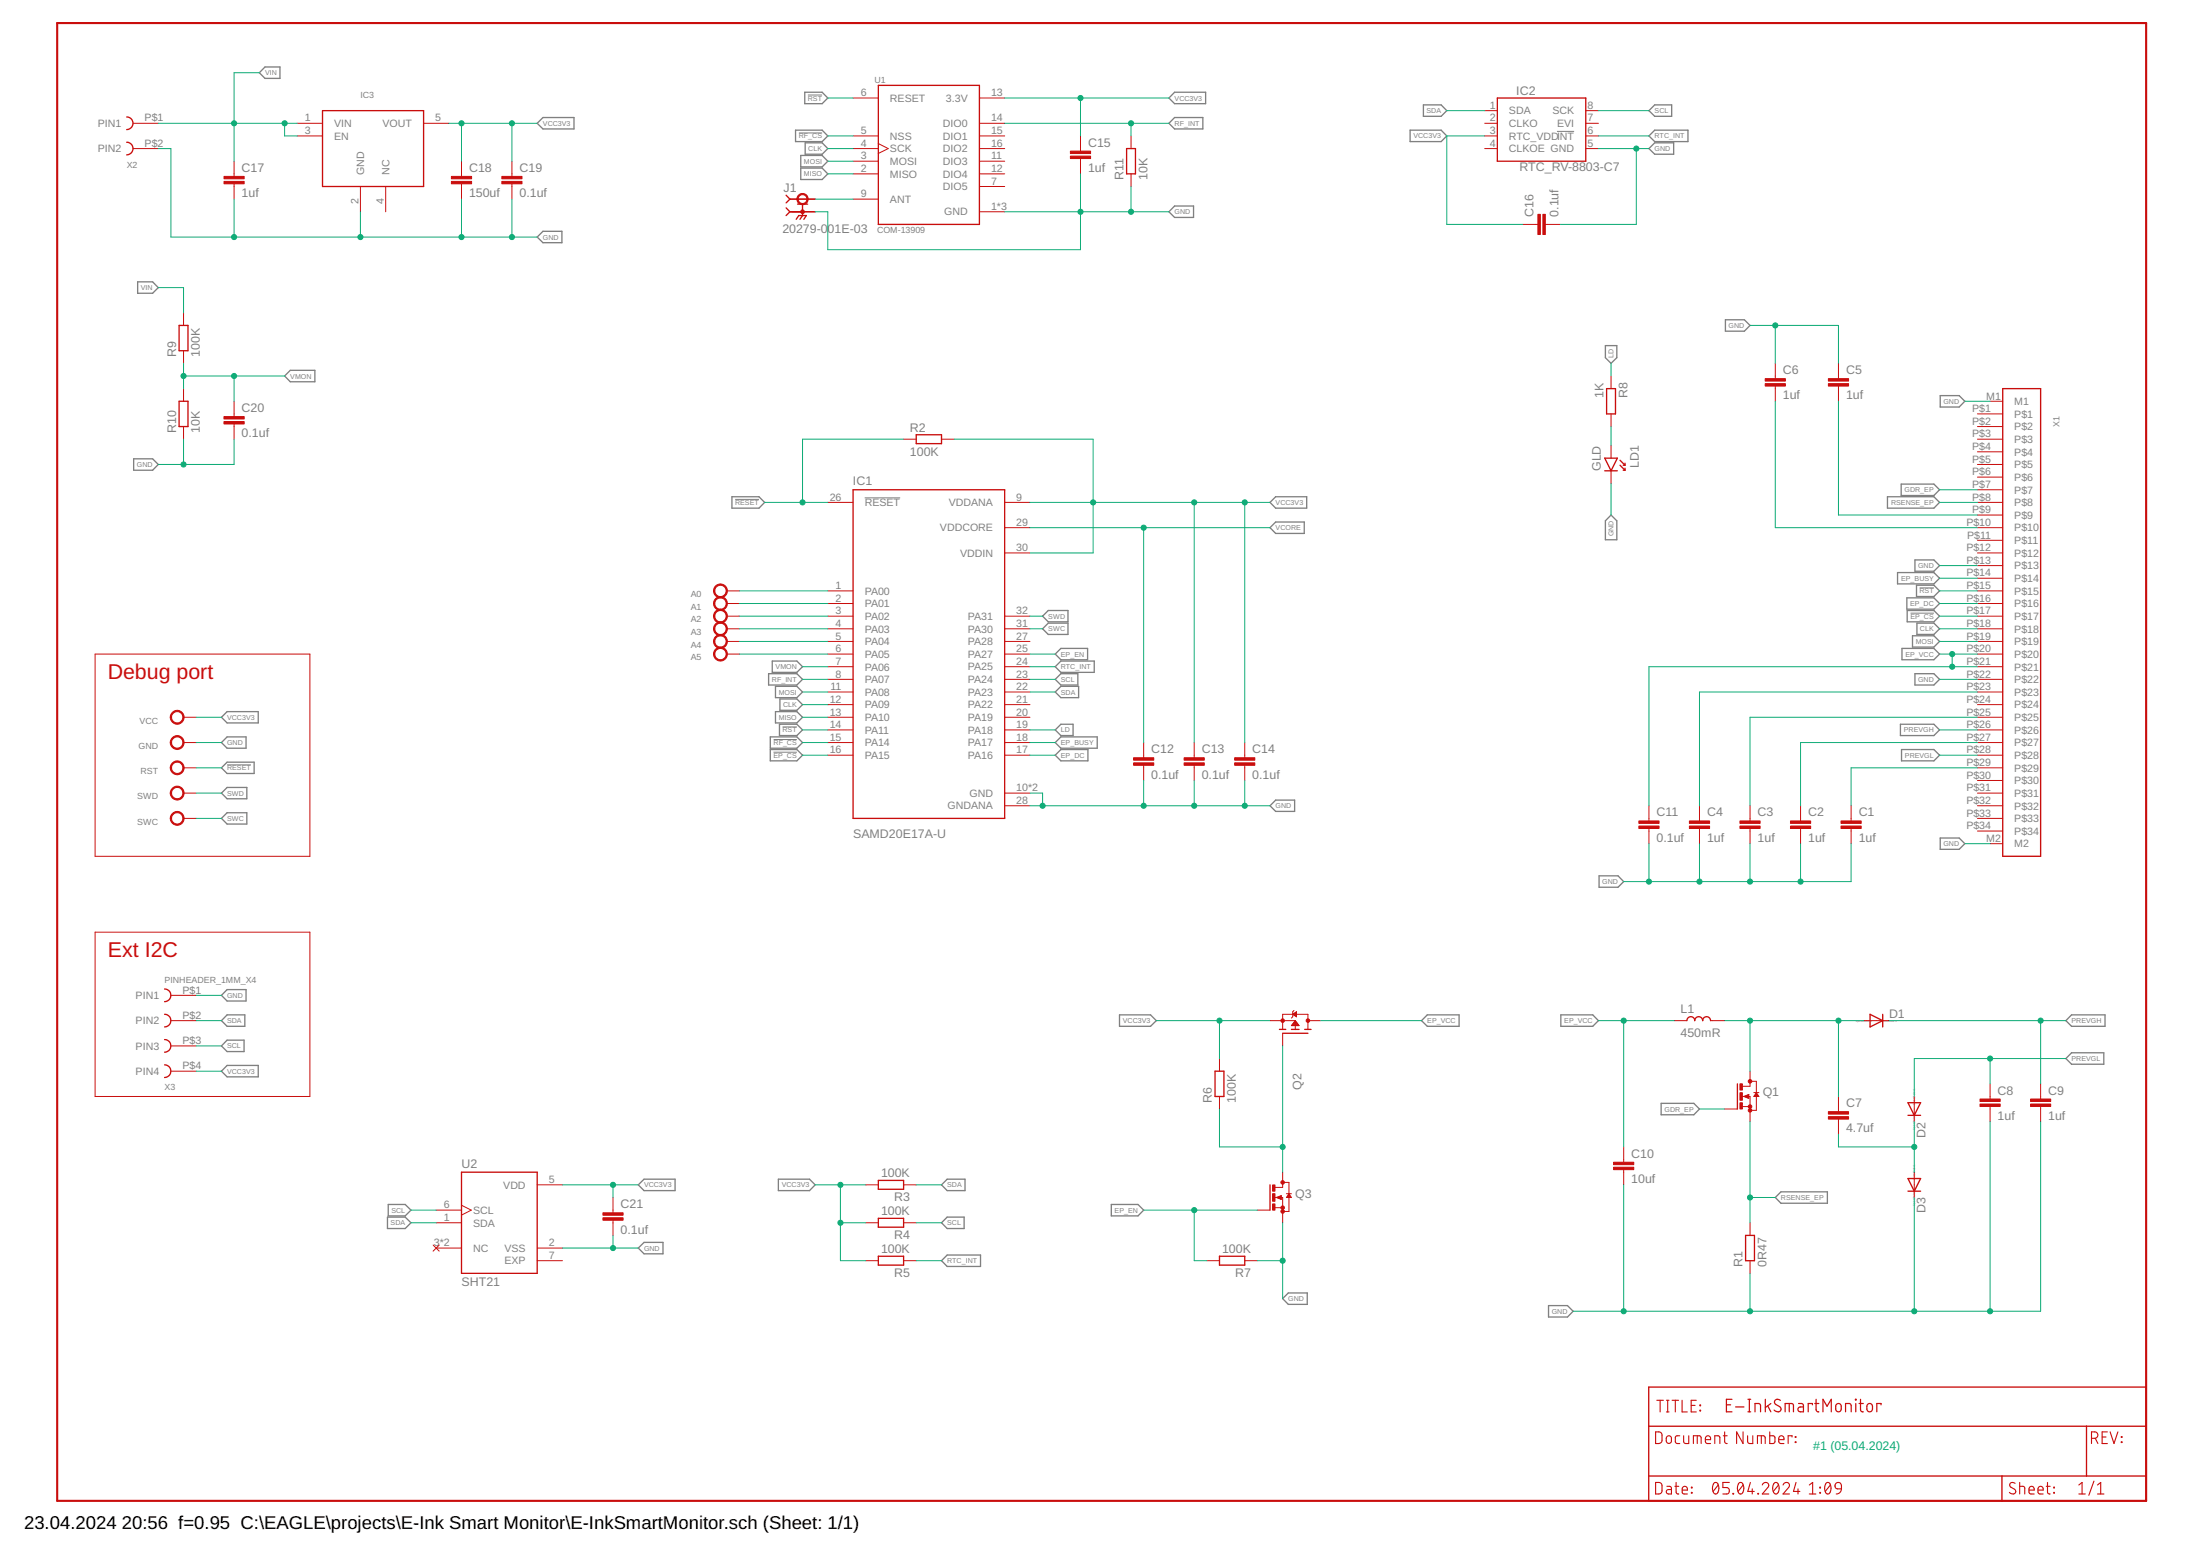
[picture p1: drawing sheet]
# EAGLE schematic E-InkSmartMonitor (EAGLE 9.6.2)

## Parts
A0  TEST_POINT_D2MM  [TP]
A1  TEST_POINT_D2MM  [TP]
A2  TEST_POINT_D2MM  [TP]
A3  TEST_POINT_D2MM  [TP]
A4  TEST_POINT_D2MM  [TP]
A5  TEST_POINT_D2MM  [TP]
C1  1uf  SMD_C0805  [0805]
C2  1uf  SMD_C0805  [0805]
C3  1uf  SMD_C0805  [0805]
C4  1uf  SMD_C0805  [0805]
C5  1uf  SMD_C0805  [0805]
C6  1uf  SMD_C0805  [0805]
C7  4.7uf  SMD_C0805  [0805]
C8  1uf  SMD_C0805  [0805]
C9  1uf  SMD_C0805  [0805]
C10  10uf  SMD_C0805  [0805]
C11  0.1uf  SMD_C0603  [0603]
C12  0.1uf  SMD_C0603  [0603]
C13  0.1uf  SMD_C0603  [0603]
C14  0.1uf  SMD_C0603  [0603]
C15  1uf  SMD_C0805  [0805]
C16  0.1uf  SMD_C0603  [0603]
C17  1uf  SMD_C0805  [0805]
C18  150uf  SMD_C0805  [0805]
C19  0.1uf  SMD_C0603  [0603]
C20  0.1uf  SMD_C0603  [0603]
C21  0.1uf  SMD_C0603  [0603]
D1  DIODE-SOD323-R  [SOD323-R]
D2  DIODE-SOD323-R  [SOD323-R]
D3  DIODE-SOD323-R  [SOD323-R]
GND  TEST_POINT_D2MM  [TP]
IC1  SAMD20E17A-U  [MLF32-TH]
IC2  RTC_RV-8803-C7  [C7_RTC]
IC3  LDO_3.3V_SOT23(5)  [SOT-23(5)]
J1  20279-001E-03  [IPEX_20279-001E-03]
L1  450mR  SMD_L3232  [3232]
LD1  GLD  LED0603  [0603_P]
Q1  BSS123SOT-23-3  [SOT-23(3)]
Q2  P_CH_SOT23SOT-23-3  [SOT-23(3)]
Q3  BSS123SOT-23-3  [SOT-23(3)]
R1  0R47  SMD_R0603  [0603]
R2  100K  SMD_R0603  [0603]
R3  100K  SMD_R0603  [0603]
R4  100K  SMD_R0603  [0603]
R5  100K  SMD_R0603  [0603]
R6  100K  SMD_R0603  [0603]
R7  100K  SMD_R0603  [0603]
R8  1K  SMD_R0603  [0603]
R9  100K  SMD_R0603  [0603]
R10  10K  SMD_R0603  [0603]
R11  10K  SMD_R0603  [0603]
RST  TEST_POINT_D2MM  [TP]
SWC  TEST_POINT_D2MM  [TP]
SWD  TEST_POINT_D2MM  [TP]
U1  COM-13909  [MOD_COM-13909]
U2  SHT21  [XDCR_SHT21]
VCC  TEST_POINT_D2MM  [TP]
X1  FFC_3405EINK  [FFC_3405EINK]
X2  PINHEADER_1MM_X22X_1MM_PIN  [PIN_1MM_X2]
X3  PINHEADER_1MM_X4  [PIN_1MM_X4]

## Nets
!EP_CS: IC1.16(PA15) X1.P$17
!RESET: IC1.26(!RESET) R2.1 RST.P$1
!RF_CS: IC1.15(PA14) U1.5(NSS)
!RST: IC1.14(PA11) U1.6(RESET) X1.P$15
CLK: IC1.12(PA09) U1.4(SCK) X1.P$18
EP_BUSY: IC1.18(PA17) X1.P$14
EP_DC: IC1.17(PA16) X1.P$16
EP_EN: IC1.25(PA27) Q3.1(G) R7.2
EP_VCC: C10.1 C11.1 L1.M Q2.3(D) X1.P$20 X1.P$21
GDR_EP: Q1.1(G) X1.P$7
GND: C1.2 C2.2 C3.2 C4.2 C5.1 C6.1 C8.2 C9.2 C10.2 C11.2 C12.2 C13.2 C14.2 C15.2 C16.2 C17.2 C18.2 C19.2 C20.2 C21.2 D3.C GND.P$1 IC1.10(GND) IC1.28(GNDANA) IC1.TH(GND) IC2.5(GND) IC3.2(GND) J1.2(GND) J1.3(GND) LD1.1(K) Q3.2(S) R1.1 R7.1 R10.1 R11.1 U1.1(GND) U1.8(GND) U1.10(GND) U2.2(VSS) X1.M1 X1.M2 X1.P$13 X1.P$22 X2.P$2(PIN2) X3.P$1(PIN1)
LD: IC1.19(PA18) R8.1
MISO: IC1.13(PA10) U1.2(MISO)
MOSI: IC1.11(PA08) U1.3(MOSI) X1.P$19
N$1: J1.1(SIG) U1.9(ANT)
N$2: Q2.1(G) Q3.3(D) R6.1
N$3: C5.2 X1.P$9
N$4: C6.2 X1.P$10
N$5: C7.1 D1.A L1.P Q1.3(D)
N$7: LD1.2(A) R8.2
N$8: C7.2 D2.C D3.A
N$15: C4.1 X1.P$23
N$16: C3.1 X1.P$25
N$18: C2.1 X1.P$27
N$20: C1.1 X1.P$29
PA00: A0.P$1 IC1.1(PA00)
PA01: A1.P$1 IC1.2(PA01)
PA02: A2.P$1 IC1.3(PA02)
PA03: A3.P$1 IC1.4(PA03)
PA04: A4.P$1 IC1.5(PA04)
PA05: A5.P$1 IC1.6(PA05)
PREVGH: C9.1 D1.C X1.P$26
PREVGL: C8.1 D2.A X1.P$28
RF_INT: IC1.8(PA07) R11.2 U1.14(DIO0)
RSENSE_EP: Q1.2(S) R1.2 X1.P$8
RTC_INT: IC1.24(PA25) IC2.6(!INT) R5.1
SCL: IC1.23(PA24) IC2.8(SCK) R4.1 U2.6(SCL) X3.P$3(PIN3)
SDA: IC1.22(PA23) IC2.1(SDA) R3.1 U2.1(SDA) X3.P$2(PIN2)
SWC: IC1.31(PA30) SWC.P$1
SWD: IC1.32(PA31) SWD.P$1
VCC3V3: C13.1 C14.1 C15.1 C16.1 C18.1 C19.1 C21.1 IC1.9(VDDANA) IC1.30(VDDIN) IC2.3(RTC_VDD) IC3.5(VOUT) Q2.2(S) R2.2 R3.2 R4.2 R5.2 R6.2 U1.13(3.3V) U2.5(VDD) VCC.P$1 X3.P$4(PIN4)
VCORE: C12.1 IC1.29(VDDCORE)
VIN: C17.1 IC3.1(VIN) IC3.3(EN) R9.2 X2.P$1(PIN1)
VMON: C20.1 IC1.7(PA06) R9.1 R10.2
Unconnected: IC1.20(PA19) IC1.21(PA22) IC1.27(PA28) IC2.2(CLKO) IC2.4(CLKOE) IC2.7(EVI) IC3.4(NC) U1.7(DIO5) U1.11(DIO3) U1.12(DIO4) U1.15(DIO1) U1.16(DIO2) U2.3(NC) U2.4(NC) U2.7(EXP) X1.P$1 X1.P$2 X1.P$3 X1.P$4 X1.P$5 X1.P$6 X1.P$11 X1.P$12 X1.P$24 X1.P$30 X1.P$31 X1.P$32 X1.P$33 X1.P$34

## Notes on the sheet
- Debug port
- Ext I2C
- #1 (05.04.2024)
